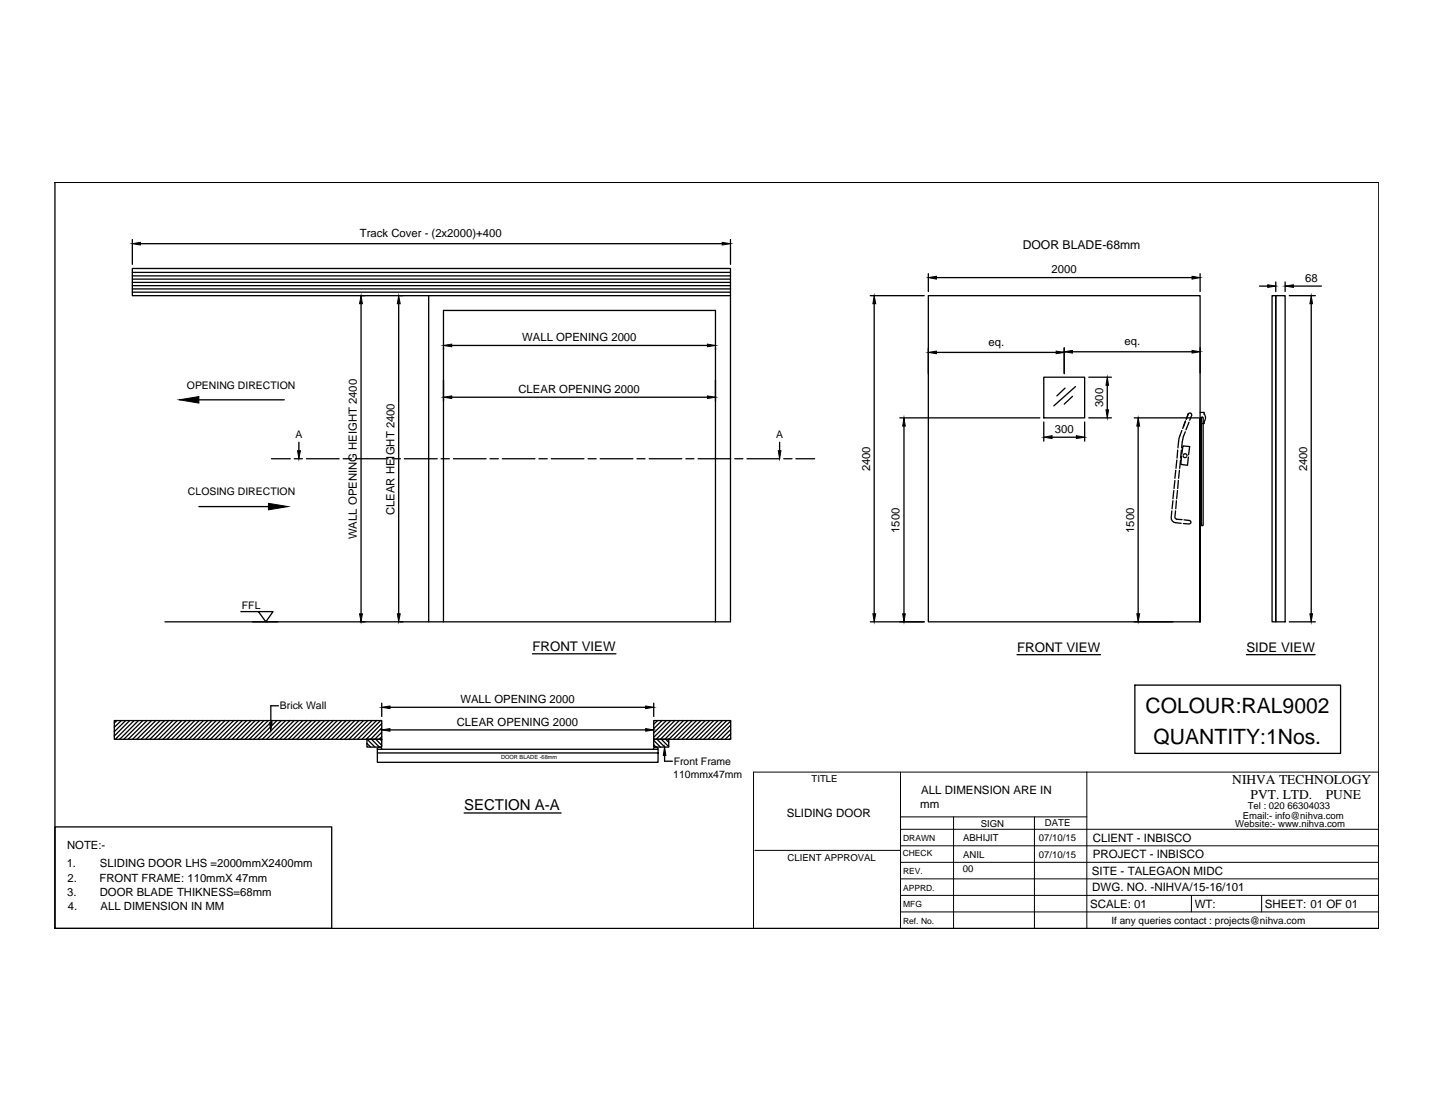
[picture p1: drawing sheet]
<svg xmlns="http://www.w3.org/2000/svg" width="279mm" height="216mm" viewBox="0 0 279 216" stroke-linecap="round" stroke-linejoin="round" font-family="sans-serif">
<!-- layer: 0 -->
<g fill="none" stroke="#000" stroke-width=".25">
<path d="M10.7 35.5h257.8v145.2h-257.8zM25.8 56.9h116.4M25.8 56.2h116.4M25.8 55.6h116.4M25.8 55h116.4M25.8 54.3h116.4M25.8 53.7h116.4M25.8 53h116.4M25.8 46.6v4.9M27.3 47.4h113.3M70.2 57.6h.9M70.3 59.1v60.4"/>
<path d="M77.6 59.1v60.4M77.9 57.6h.5M83.5 57.6v63.5M142.2 57.6h-116.4v-5.3h116.4v68.8h-110.1M142.2 46.6v4.9M169.4 57.6h10.5M170.2 59.1v60.4M180.7 53.3v3.5M182.3 54h49.8M233.7 53.3v3.5M245.2 55.7h1.6M247.7 57.6h.7v63.5h-.7z"/>
<path d="M248.4 57.6h1.8v63.5h-1.8zM248.4 54.9v1.9M250.2 54.9v1.9M251 57.6h5.1M251.8 55.7h5.5M255.3 59.1v60.4M38.7 77.8h16.7M88 67.3h49.7M88 77.3h49.7M180.7 67.8v5M182.3 68.6h23.3M203.2 73.4h8v8h-8z"/>
<path d="M207.2 67.7v5.1M207.4 75.6l-1.6 1.5M208.8 77.2l-1.6 1.5M208.8 68.5h23.3M209.4 75.3l-4.2 3.7M212 73.4h4.4M215.6 75v4.8M233.7 67.7v4.9M38.7 98.6h16.7M52.9 89.3h3.6M57.3 89.3h1.6M58.2 86.1v1.6"/>
<path d="M59.7 89.3h6.3M66.8 89.3h1.6M69.2 89.3h6.4M76.4 89.3h1.6M78.7 89.3h6.4M85.9 89.3h1.6M88.3 89.3h6.3M95.4 89.3h1.6M97.8 89.3h6.4M104.9 89.3h1.6M107.3 89.3h6.4M114.5 89.3h1.6"/>
<path d="M116.9 89.3h6.3M124 89.3h1.6M126.4 89.3h6.3M133.5 89.3h1.6M135.9 89.3h6.4M143.1 89.3h1.5M145.4 89.3h6.4M151.8 86.1v1.6M152.6 89.3h1.6M155 89.3h3.6M175.2 81.4h27.3M176 83v36.5"/>
<path d="M203.2 82.2v3.7M204.8 85.1h4.8M211.2 82.2v3.7M212 81.4h4.4M220.8 81.4h12.6M221.6 83v36.5M228.2 99.5l-.2 1.2a.94 .94 0 0 0 .9 1.1l1.1 .1M228.4 97.5l-.2 1.5M228.5 95.5l-.1 1.6M228.8 93.5l-.2 1.6M228.9 99.5l-.1 1.4 .3 .2 1.1 .1M228.9 91.6l-.1 1.5"/>
<path d="M229.1 97.5l-.2 1.5M229.1 89.6l-.1 1.6M229.3 95.5l-.2 1.6M229.3 87.6l-.1 1.6M229.4 93.5l-.1 1.6M229.6 91.6l-.1 1.5M229.9 89.6l-.2 1.6M230 87.6l-.1 1.6M230.1 88.8l-.2 1.6 1.3 .2 .2-1.6M230.1 83.8a7.5 7.5 0 0 0-.8 3.4M230.1 88.4l.2-1.6 1.3 .1-.2 1.6M230.4 88.7v.2a.36 .36 0 0 0 .6 0"/>
<path d="M230.4 88.5a.37 .37 0 0 1 .5-.1 .37 .37 0 0 1 .2 .3M230.8 84.1l-.4 .9-.3 2.2M230.8 82l-.4 1.1M230.8 81.9l-.5 1.5M231.3 80.6a.36 .36 0 0 1 .4-.2 .36 .36 0 0 1 .3 .3l-.4 1.1M231.3 80.6l-.3 1M231.5 82.2l-.6 1.5M233.7 81.4v39.7v-63.5h-53v63.5h53M233.7 80.3h.8v.3M234.2 81.3l-.1-.1-.2 .1v20.9l.2 .1 .1-.1M234.3 81.4v20.8M234.4 80.6a1.12 1.12 0 0 1 0 1.5"/>
<path d="M234.5 82.1v.4h-.8M46.9 119.1h3.4M50.3 119.1h2.9l-1.4 2zM230.5 101.2l1.1 .1M231.5 101.3l.3 .2v.3l-.1 .2-1.3-.1M54.2 137.4h-1.5v3.3M74.3 136.9v2.6M75.9 137.7h49.8M86.3 121.1v-60.7h53v60.7M103.7 127.3h16.2M127.3 136.9v2.6M169.4 121.1h10.5"/>
<path d="M198 127.5h16.3M220.8 121.1h7.6M221 133.4h40v13.3h-40zM242.7 127.5h13.4M251 121.1h5.1M22.3 140.3h52v3.6h-52zM22.8 140.3l-.5 .4M23.6 140.3l-1.3 1.3M24.5 140.3l-2.2 2.1M25.3 140.3l-3 3M26.1 140.3l-3.6 3.6M27 140.3l-3.7 3.6"/>
<path d="M27.8 140.3l-3.7 3.6M28.6 140.3l-3.6 3.6M29.5 140.3l-3.7 3.6M30.3 140.3l-3.6 3.6M31.2 140.3l-3.7 3.6M32 140.3l-3.7 3.6M32.8 140.3l-3.6 3.6M33.7 140.3l-3.7 3.6M34.5 140.3l-3.6 3.6M35.4 140.3l-3.7 3.6M36.2 140.3l-3.7 3.6M37.1 140.3l-3.7 3.6"/>
<path d="M37.9 140.3l-3.7 3.6M38.8 140.3l-3.7 3.6M39.6 140.3l-3.7 3.6M40.5 140.3l-3.7 3.6M41.3 140.3l-3.7 3.6M42.1 140.3l-3.6 3.6M43 140.3l-3.7 3.6M43.8 140.3l-3.7 3.6M44.6 140.3l-3.6 3.6M45.5 140.3l-3.7 3.6M46.3 140.3l-3.6 3.6M47.2 140.3l-3.7 3.6"/>
<path d="M48 140.3l-3.6 3.6M48.9 140.3l-3.7 3.6M49.7 140.3l-3.7 3.6M50.5 140.3l-3.6 3.6M51.4 140.3l-3.7 3.6M52.2 140.3l-3.7 3.6M53.1 140.3l-3.7 3.6M53.9 140.3l-3.7 3.6M54.8 140.3l-3.7 3.6M55.6 140.3l-3.7 3.6M56.5 140.3l-3.7 3.6M57.3 140.3l-3.7 3.6"/>
<path d="M58.1 140.3l-3.6 3.6M59 140.3l-3.7 3.6M59.8 140.3l-3.6 3.6M60.6 140.3l-3.6 3.6M61.5 140.3l-3.7 3.6M62.3 140.3l-3.6 3.6M63.2 140.3l-3.7 3.6M64 140.3l-3.6 3.6M64.9 140.3l-3.7 3.6M65.7 140.3l-3.7 3.6M66.5 140.3l-3.6 3.6M67.4 140.3l-3.7 3.6"/>
<path d="M68.2 140.3l-3.7 3.6M69.1 140.3l-3.7 3.6M69.9 140.3l-3.7 3.6M70.8 140.3l-3.7 3.6M71.4 143.9h2.9v1.5h-2.9zM71.4 144.7l.8 .7M71.5 143.9l1.5 1.5M71.6 140.3l-3.7 3.6M72.3 143.9l1.6 1.5M72.5 140.3l-3.7 3.6M73.2 143.9l1.1 1.2M73.3 140.3l-3.7 3.6"/>
<path d="M73.5 146.6v1.8h54.6v-2.5h-54.6v.7h54.6M74 143.9l.3 .4M74.1 140.3l-3.6 3.6M74.3 145.8a.44 .44 0 0 0-.4-.4 .44 .44 0 0 0-.5 .4M74.3 140.9l-3 3M74.3 141.7l-2.1 2.2M74.3 142.6l-1.3 1.3M74.3 143.4l-.5 .5M75.9 142.1h49.8M90.4 158.3h18.8M127.3 143.9h2.9v1.5h-2.9zM127.3 140.3h15v3.6h-15z"/>
<path d="M127.3 145l.4 .4M127.3 144.1l1.3 1.3M127.9 143.9l1.5 1.5M128 140.3l-.7 .7M128.1 145.8a.44 .44 0 0 0-.4-.4 .44 .44 0 0 0-.5 .4M128.8 143.9l1.4 1.5M128.9 140.3l-1.6 1.5M129.4 147.1v1.1h1.5M129.6 143.9l.6 .6M129.7 140.3l-2.4 2.4M130.6 140.3l-3.3 3.2M131.4 140.3l-3.7 3.6"/>
<path d="M132.2 140.3l-3.6 3.6M133.1 140.3l-3.7 3.6M133.9 140.3l-3.7 3.6M134.8 140.3l-3.7 3.6M135.6 140.3l-3.7 3.6M136.5 140.3l-3.7 3.6M137.3 140.3l-3.7 3.6M138.2 140.3l-3.7 3.6M139 140.3l-3.7 3.6M139.8 140.3l-3.6 3.6M140.7 140.3l-3.7 3.6M141.5 140.3l-3.6 3.6"/>
<path d="M142.3 140.4l-3.6 3.5M142.3 141.2l-2.8 2.7M142.3 142l-1.9 1.9M142.3 142.9l-1.1 1M142.3 143.7l-.2 .2M10.7 161h53.9v19.7h-53.9z"/>
</g>
<g fill="none" stroke="#000" stroke-width=".19">
<path d="M175.3 150.3v30.4M175.3 159h36.3M185.7 159v21.7M201.4 159v21.7M211.6 150.3v30.4M147 165.6h28.3M175.3 171.1h93.2M175.3 167.9h93.2M175.3 164.7h93.2M175.3 161.4h93.2M175.3 174.3h93.2M175.3 177.5h93.2"/>
<path d="M232 174.3v3.2M245.6 174.3v3.2M146.7 180.7v-30.4h121.8v30.4h-121.5"/>
</g>
<g fill="#000" stroke="#000" stroke-width=".19">
<path d="M25.8 47.4l1.5-.2v.5zM70.3 57.6l.3 1.5h-.6zM77.6 57.6l.3 1.5h-.5zM140.6 47.2l1.6 .2-1.6 .3zM170.2 57.6l.3 1.5h-.5zM180.7 54l1.6-.2v.5zM232.1 53.8l1.6 .2-1.6 .3zM246.8 55.4l1.6 .3-1.6 .3zM250.2 55.7l1.6-.3v.6zM255.3 57.6l.3 1.5h-.6zM34.9 77.8l3.8-.6v1.3zM86.3 67.3l1.7-.3v.5z"/>
<path d="M86.3 77.3l1.7-.2v.5zM137.7 67l1.6 .3-1.6 .2zM137.7 77.1l1.6 .2-1.6 .3zM180.7 68.6l1.6-.2v.5zM205.6 68.4l1.6 .2-1.6 .3zM207.2 68.5l1.6-.3v.5zM215.3 79.8h.5l-.2 1.6zM215.6 73.4l.2 1.6h-.5zM232.1 68.2l1.6 .3-1.6 .2zM52.3 98l3.8 .6-3.8 .7zM57.9 87.7h.6l-.3 1.6zM151.5 87.7h.5l-.2 1.6z"/>
<path d="M176 81.4l.3 1.6h-.5zM203.2 85.1l1.6-.3v.6zM209.6 84.8l1.6 .3-1.6 .3zM221.6 81.4l.3 1.6h-.6zM70 119.5h.6l-.3 1.6zM77.4 119.5h.5l-.3 1.6zM170 119.5h.5l-.3 1.6zM175.8 119.5h.5l-.3 1.6zM221.3 119.5h.6l-.3 1.6zM255 119.5h.6l-.3 1.6zM74.3 137.7l1.6-.3v.6zM125.7 137.4l1.6 .3-1.6 .3z"/>
<path d="M52.5 140.7h.5l-.3 1.6zM74.3 142.1l1.6-.3v.6zM125.7 141.8l1.6 .3-1.6 .3zM129.4 145.4l.3 1.7h-.6z"/>
</g>
<g font-size="4.1">
<text x="223" y="138.8">COLOUR:RAL9002</text>
<text x="224.6" y="144.8">QUANTITY:1Nos.</text>
</g>
<text font-size="2.9" x="90.4" y="157.6">SECTION A-A</text>
<g font-size="2.6">
<text x="103.7" y="126.7">FRONT VIEW</text>
<text x="198" y="126.9">FRONT VIEW</text>
<text x="242.7" y="126.9">SIDE VIEW</text>
<text x="239.9" y="152.7">NIHVA TECHNOLOGY</text>
<text x="243.5" y="155.5">PVT. LTD.</text>
<text x="258.1" y="155.5">PUNE</text>
</g>
<text font-size="2.4" x="199.1" y="48.5">DOOR BLADE-68mm</text>
<g font-size="2.2">
<text x="70.1" y="46.2">Track Cover - (2x2000)+400</text>
<text x="204.8" y="53.2">2000</text>
<text x="254.1" y="54.8">68</text>
<text x="101.7" y="66.4">WALL OPENING 2000</text>
<text x="192.5" y="67.4">eq.</text>
<text x="219" y="67.3">eq.</text>
<text x="101" y="76.5">CLEAR OPENING 2000</text>
<text x="214.8" y="79.2" transform="rotate(-90 214.8 79.2)">300</text>
<text x="205.4" y="84.3">300</text>
<text x="169.4" y="91.8" transform="rotate(-90 169.4 91.8)">2400</text>
<text x="254.5" y="91.8" transform="rotate(-90 254.5 91.8)">2400</text>
<text x="76.8" y="100.3" transform="rotate(-90 76.8 100.3)">CLEAR HEIGHT 2400</text>
<text x="69.5" y="105" transform="rotate(-90 69.5 105)">WALL OPENING HEIGHT 2400</text>
<text x="175.2" y="103.7" transform="rotate(-90 175.2 103.7)">1500</text>
<text x="220.8" y="103.7" transform="rotate(-90 220.8 103.7)">1500</text>
<text x="89.6" y="136.8">WALL OPENING 2000</text>
<text x="88.9" y="141.3">CLEAR OPENING 2000</text>
<text x="179.4" y="154.6">ALL DIMENSION ARE IN</text>
<text x="153.2" y="159.1">SLIDING DOOR</text>
<text x="179.2" y="157.3">mm</text>
<text x="13.1" y="165.2">NOTE:-</text>
<text x="212.8" y="163.9">CLIENT - INBISCO</text>
<text x="212.8" y="167">PROJECT - INBISCO</text>
<text x="13" y="168.8">1.</text>
<text x="13.2" y="171.7">2.</text>
<text x="19.4" y="171.7">FRONT FRAME: 110mmX 47mm</text>
<text x="19.5" y="168.8">SLIDING DOOR LHS =2000mmX2400mm</text>
<text x="212.6" y="170.3">SITE - TALEGAON MIDC</text>
<text x="212.7" y="173.5">DWG. NO. -NIHVA/15-16/101</text>
<text x="13.1" y="174.5">3.</text>
<text x="13.2" y="177.2">4.</text>
<text x="19.4" y="174.5">DOOR BLADE THIKNESS=68mm</text>
<text x="19.6" y="177.2">ALL DIMENSION IN MM</text>
<text x="212.2" y="176.7">SCALE: 01</text>
<text x="232.6" y="176.7">WT:</text>
<text x="246.2" y="176.7">SHEET: 01 OF 01</text>
</g>
<g font-size="2">
<text x="36.4" y="75.7">OPENING DIRECTION</text>
<text x="57.5" y="85.3">A</text>
<text x="151.1" y="85.3">A</text>
<text x="36.6" y="96.5">CLOSING DIRECTION</text>
<text x="47.1" y="118.6">FFL</text>
<text x="54.5" y="138.1">Brick Wall</text>
<text x="131.2" y="149">Front Frame</text>
<text x="131.1" y="151.4">110mmx47mm</text>
</g>
<g font-size="1.9">
<text x="158" y="152.3">TITLE</text>
<text x="191" y="161">SIGN</text>
<text x="203.4" y="160.8">DATE</text>
<text x="240.5" y="161">Website:- www.nihva.com</text>
<text x="242" y="159.4">Email:- info@nihva.com</text>
<text x="242.9" y="157.6">Tel : 020 66304033</text>
<text x="153.4" y="167.6">CLIENT APPROVAL</text>
<text x="187.5" y="163.8">ABHIJIT</text>
<text x="187.5" y="167">ANIL</text>
<text x="202.3" y="163.8">07/10/15</text>
<text x="202.3" y="167">07/10/15</text>
<text x="187.4" y="169.8">00</text>
<text x="216.4" y="179.8">If any queries contact : projects@nihva.com</text>
</g>
<g font-size="1.7">
<text x="175.8" y="166.6">CHECK</text>
<text x="175.8" y="163.7">DRAWN</text>
<text x="175.8" y="170.2">REV.</text>
<text x="175.8" y="173.4">APPRD.</text>
<text x="175.8" y="176.6">MFG</text>
<text x="175.8" y="179.9">Ref. No.</text>
</g>
<text font-size="1.1" x="97.6" y="147.8">DOOR BLADE -68mm</text>
</svg>
